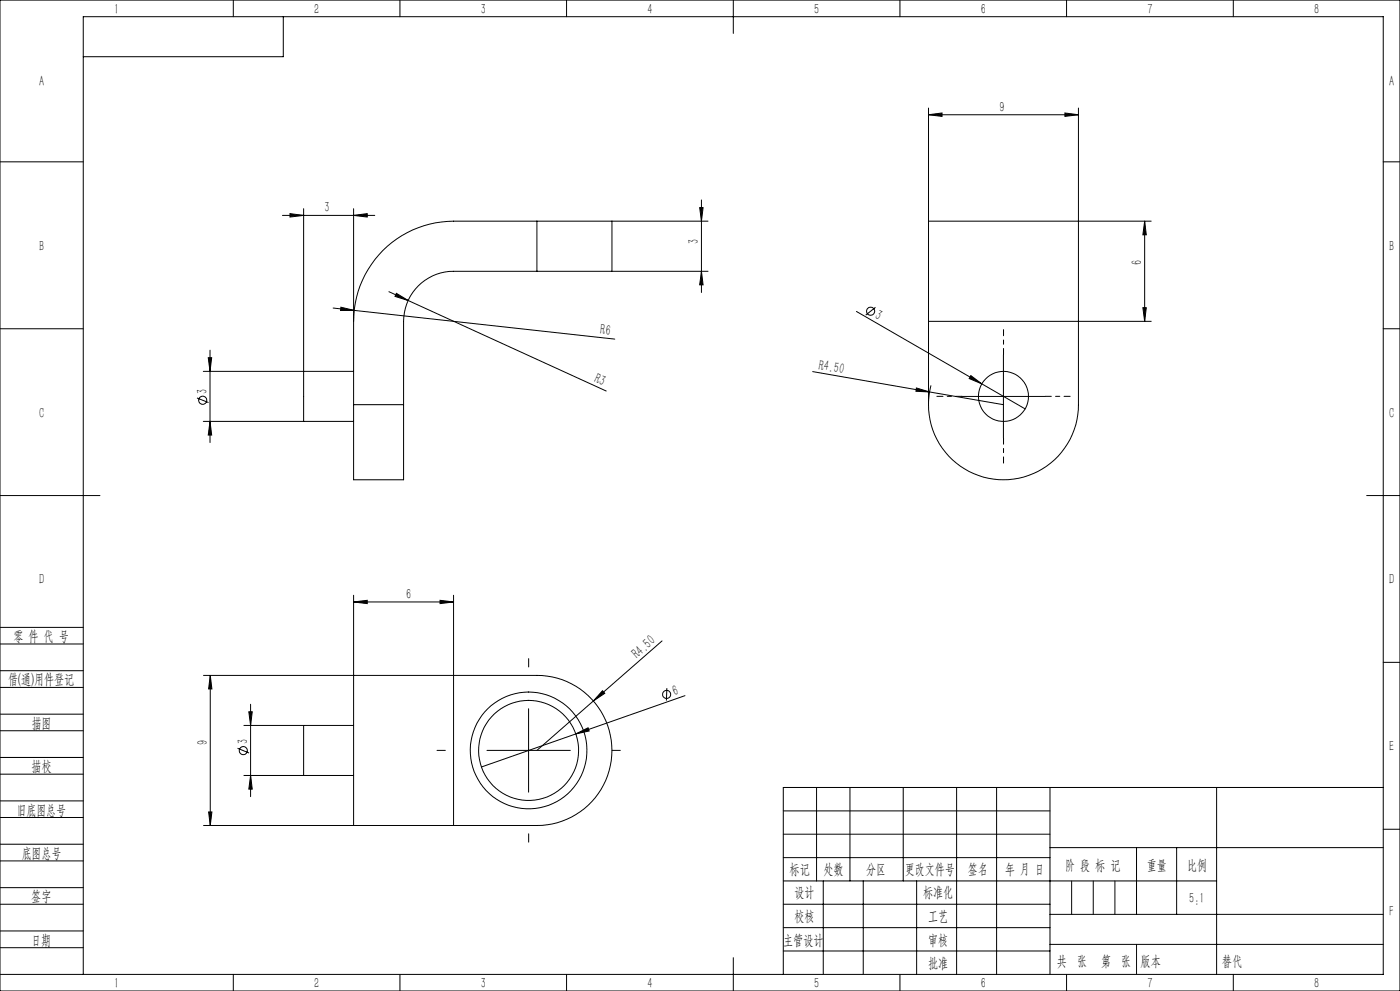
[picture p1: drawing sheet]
<svg xmlns="http://www.w3.org/2000/svg" width="420mm" height="297mm" viewBox="0 0 420 297" stroke-linecap="round" stroke-linejoin="round" font-family="sans-serif">
<g fill="none" stroke="#000" stroke-width=".3">
<path d="M0 0h420v297h-420zM70 0v5M85 5v12h-60M120 0v5M170 0v5M220 0v10M270 0v5M320 0v5M370 0v5M278.6 34.4l4-.5v1zM278.6 32.4v33.9M278.6 34.4h44.9"/>
<path d="M319.5 33.9l4 .5-4 .5zM323.5 32.4v88.9a22.5 22.5 0 0 1-22.5 22.5 22.5 22.5 0 0 1-22.4-22.5M0 48.5h25M210.4 59.9v27.8M415 48.5h5M84.7 64.6h27.7M87 64l4.1 .6-4.1 .4zM91.1 62.5v63.8M106.1 64.6l4.1-.6v1zM106.1 62.5v58.8M161.1 66.3h22.5M161.1 66.3h-25a30 30 0 0 0-30 30"/>
<path d="M161.1 66.3v15M183.6 66.3h28.8M183.6 66.3v15M209.9 62.2h1l-.5 4.1zM278.6 66.3v30M278.6 66.3h66.8M343.4 66.3v30M343.4 66.3l.5 4.1h-1zM0 98.5h25M99.9 92.3l6.4 .7M102.3 92.1l4 .9-4.1 .1zM106.3 93l78.1 8.6"/>
<path d="M116.7 87.4l65.2 29.8M118.9 87.9l3.5 2.2-3.9-1.3zM161.1 81.3h22.5M161.1 81.3h-25a15 15 0 0 0-15 15v25M183.6 81.3h28.8M210.4 81.3l.5 4.1h-1zM256.9 93.3l50.7 29.3M262.6 92.1l-2.9 2.3M278.6 96.3v25M278.6 96.3h66.8M342.9 92.2h1l-.5 4.1zM415 98.5h5"/>
<path d="M59.1 119.3l3.4 1.3M61 111.3h45.1M62.5 107.2h1l-.5 4.1zM63 104.9v27.7M243.8 111.4l57.2 9.9M274.9 116.3l4 1.2-4.1-.2zM279.3 115.5l-.6 2.9-.1 2.9M288.5 118.8h25M291.3 112.6l3.2 2.4-3.7-1.6zM301 106.3v25M63 126.3l.5 4.1h-1zM106.1 121.3v22.5h15v-22.5"/>
<path d="M106.1 126.3h-45.1M106.1 121.3h15M0 148.5h30M410 148.5h10M106.1 178.4v69M132 179.9l4.1 .5-4.1 .5zM136.1 178.4v69M0 193h25M0 188h25M106.1 180.4l4.1-.5v1zM106.1 180.4h30M198.6 192.1l-37.5 32.8"/>
<path d="M415 198.5h5M0 206h25M0 201h25M0 219h25M0 214h25M61.1 202.4h100a22.5 22.5 0 0 1 22.5 22.5 22.5 22.5 0 0 1-22.5 22.5h-25M63.1 202.4l.5 4.1h-1zM63.1 202.4v45M73.2 217.4h32.9M74.6 213.3h1.1l-.5 4.1zM75.2 211.1v27.7M91.1 217.4v15"/>
<path d="M158.6 212.4v25M172.8 220l3.6-1.9 .3 1zM180.8 207l.6 .8-3.4 2.3zM200.1 206.2l-.2 3.8M205.5 208.5l-61.1 21.4M0 232h25M0 227h25M71.3 224.3l3.4 1.4M73.2 232.4h32.9M75.2 232.4l.5 4.1h-1.1zM146.1 224.9h25M245 236v28"/>
<path d="M255 236v28M271 236v28M287 236v56M299 236v56M315 236v56M365 236v56M415 236h-180v56M0 245h25M0 240h25M0 258h25M0 253h25M61.1 247.4h45"/>
<path d="M62.6 243.3h1l-.5 4.1zM106.1 247.4h30M235 243h80M235 250h80M235 257h80M315 254h100M341 254v20M353 254v20M415 248.5h5M0 271h25M0 266h25M0 279h25"/>
<path d="M235 271h80M235 264h130M235 278h80M247 264v28M259 264v28M275 264v28M315 274h100M0 284h25M0 292h415v-287h-390v287M70 292v5M120 292v5M170 292v5"/>
<path d="M220 287v10M235 285h80M270 292v5M315 283h100M320 292v5M370 292v5"/>
<circle cx="261.2" cy="93.3" r="1.2"/>
<circle cx="60.8" cy="120" r="1.22"/>
<circle cx="301" cy="118.8" r="7.5"/>
<circle cx="200" cy="208.1" r="1.21"/>
<circle cx="73" cy="225" r="1.22"/>
<circle cx="158.6" cy="224.9" r="15"/>
<circle cx="158.6" cy="224.9" r="17.5"/>
</g>
<path d="M288.6 118.8h-7.5M301.1 106.3v-7.5M313.6 118.8h7.5M301.1 131.3v7.5" fill="none" stroke="#000" stroke-width=".3" stroke-dasharray="30.5 1.3 1.3 1.3" stroke-dashoffset="28.6"/>
<path d="M158.6 199.9v-2.5M133.6 224.9h-2.5M183.6 224.9h2.5M158.6 249.9v2.5" fill="none" stroke="#000" stroke-width=".3" stroke-dasharray="30.5 1.3 1.3 1.3"/>
<path d="M321.5 264v10M328 264v10M334.5 264v10M341 283v9" fill="none" stroke="#0a0605" stroke-width=".3"/>
<g fill="#000">
<path d="M102.3 92.1l4 .9-4.1 .1zM118.9 87.9l3.5 2.2-3.9-1.3zM274.9 116.3l4 1.2-4.1-.2zM291.3 112.6l3.2 2.4-3.7-1.6zM172.8 220l3.6-1.9 .3 1zM180.8 207l.6 .8-3.4 2.3z"/>
<path d="M278.6 34.4l4-.5v1zM319.5 33.9l4 .5-4 .5z"/>
<path d="M106.1 64.6l4.1-.6v1zM87 64l4.1 .6-4.1 .4z"/>
<path d="M343.4 66.3l.5 4.1h-1zM342.9 92.2h1l-.5 4.1z"/>
<path d="M210.4 81.3l.5 4.1h-1zM209.9 62.2h1l-.5 4.1zM75.2 232.4l.5 4.1h-1.1zM74.6 213.3h1.1l-.5 4.1z"/>
<path d="M62.5 107.2h1l-.5 4.1zM63 126.3l.5 4.1h-1zM63.1 202.4l.5 4.1h-1zM62.6 243.3h1l-.5 4.1z"/>
<path d="M106.1 180.4l4.1-.5v1zM132 179.9l4.1 .5-4.1 .5z"/>
</g>
<g font-size="4.4">
<text x="34.2" y="4.1">1</text>
<text x="94.2" y="4.1">2</text>
<text x="144.2" y="4.1">3</text>
<text x="194.2" y="4.1">4</text>
<text x="244.2" y="4.1">5</text>
<text x="294.2" y="4.1">6</text>
<text x="344.2" y="4.1">7</text>
<text x="394.2" y="4.1">8</text>
<text x="11.7" y="25.9">A</text>
<text x="416.7" y="25.9">A</text>
<text x="299.9" y="33.5">9</text>
<text x="97.3" y="63.6">3</text>
<text x="11.7" y="75.1">B</text>
<text x="209.6" y="73.2" transform="rotate(-90 209.6 73.2)">3</text>
<text x="416.7" y="75.1">B</text>
<text x="342.5" y="79.3" transform="rotate(-90 342.5 79.3)">6</text>
<text x="262.3" y="95.4" transform="rotate(30 262.3 95.4)">3</text>
<text x="180" y="100.2" transform="rotate(6 180 100.2)">R6</text>
<text x="245.5" y="110.8" transform="rotate(10 245.5 110.8)">R4.50</text>
<text x="62.1" y="117.9" transform="rotate(-90 62.1 117.9)">3</text>
<text x="178.1" y="114.5" transform="rotate(25 178.1 114.5)">R3</text>
<text x="11.7" y="125.1">C</text>
<text x="416.7" y="125.1">C</text>
<text x="11.7" y="175.1">D</text>
<text x="121.9" y="179.5">6</text>
<text x="416.7" y="175.1">D</text>
<text x="4" y="192">零 件 代 号</text>
<text x="191.1" y="197.5" transform="rotate(-41 191.1 197.5)">R4.50</text>
<text x="2.5" y="205.1">借(通)用件登记</text>
<text x="202.3" y="208.7" transform="rotate(-19 202.3 208.7)">6</text>
<text x="9.5" y="218.1">描图</text>
<text x="62.2" y="223.3" transform="rotate(-90 62.2 223.3)">9</text>
<text x="74.3" y="222.9" transform="rotate(-90 74.3 222.9)">3</text>
<text x="416.7" y="225.1">E</text>
<text x="9.5" y="231.1">描校</text>
<text x="5" y="244.2">旧底图总号</text>
<text x="6.5" y="257.2">底图总号</text>
<text x="236.9" y="261.9">标记</text>
<text x="247.1" y="261.9">处数</text>
<text x="259.9" y="261.9">分区</text>
<text x="271.5" y="261.9">更改文件号</text>
<text x="290.4" y="261.9">签名</text>
<text x="301.5" y="261.9">年 月 日</text>
<text x="319.5" y="260.6">阶 段 标 记</text>
<text x="344" y="260.6">重量</text>
<text x="356.1" y="260.6">比例</text>
<text x="238.3" y="268.9">设计</text>
<text x="276.9" y="268.9">标准化</text>
<text x="9.4" y="270.1">签字</text>
<text x="356.8" y="270.7">5:1</text>
<text x="416.8" y="274.4">F</text>
<text x="238.3" y="276.1">校核</text>
<text x="278.4" y="276">工艺</text>
<text x="9.4" y="283.2">日期</text>
<text x="234.9" y="283.3">主管设计</text>
<text x="278.4" y="283.3">审核</text>
<text x="278.4" y="290.2">批准</text>
<text x="317.1" y="289.4">共 张</text>
<text x="330.3" y="289.4">第 张</text>
<text x="342.1" y="289.4">版本</text>
<text x="34.2" y="296.1">1</text>
<text x="94.2" y="296.1">2</text>
<text x="144.2" y="296.1">3</text>
<text x="194.2" y="296.1">4</text>
<text x="244.2" y="296.1">5</text>
<text x="294.2" y="296.1">6</text>
<text x="344.2" y="296.1">7</text>
<text x="394.2" y="296.1">8</text>
</g>
<text font-size="4.4" fill="#0a0605" x="366.6" y="289.4">替代</text>
</svg>
